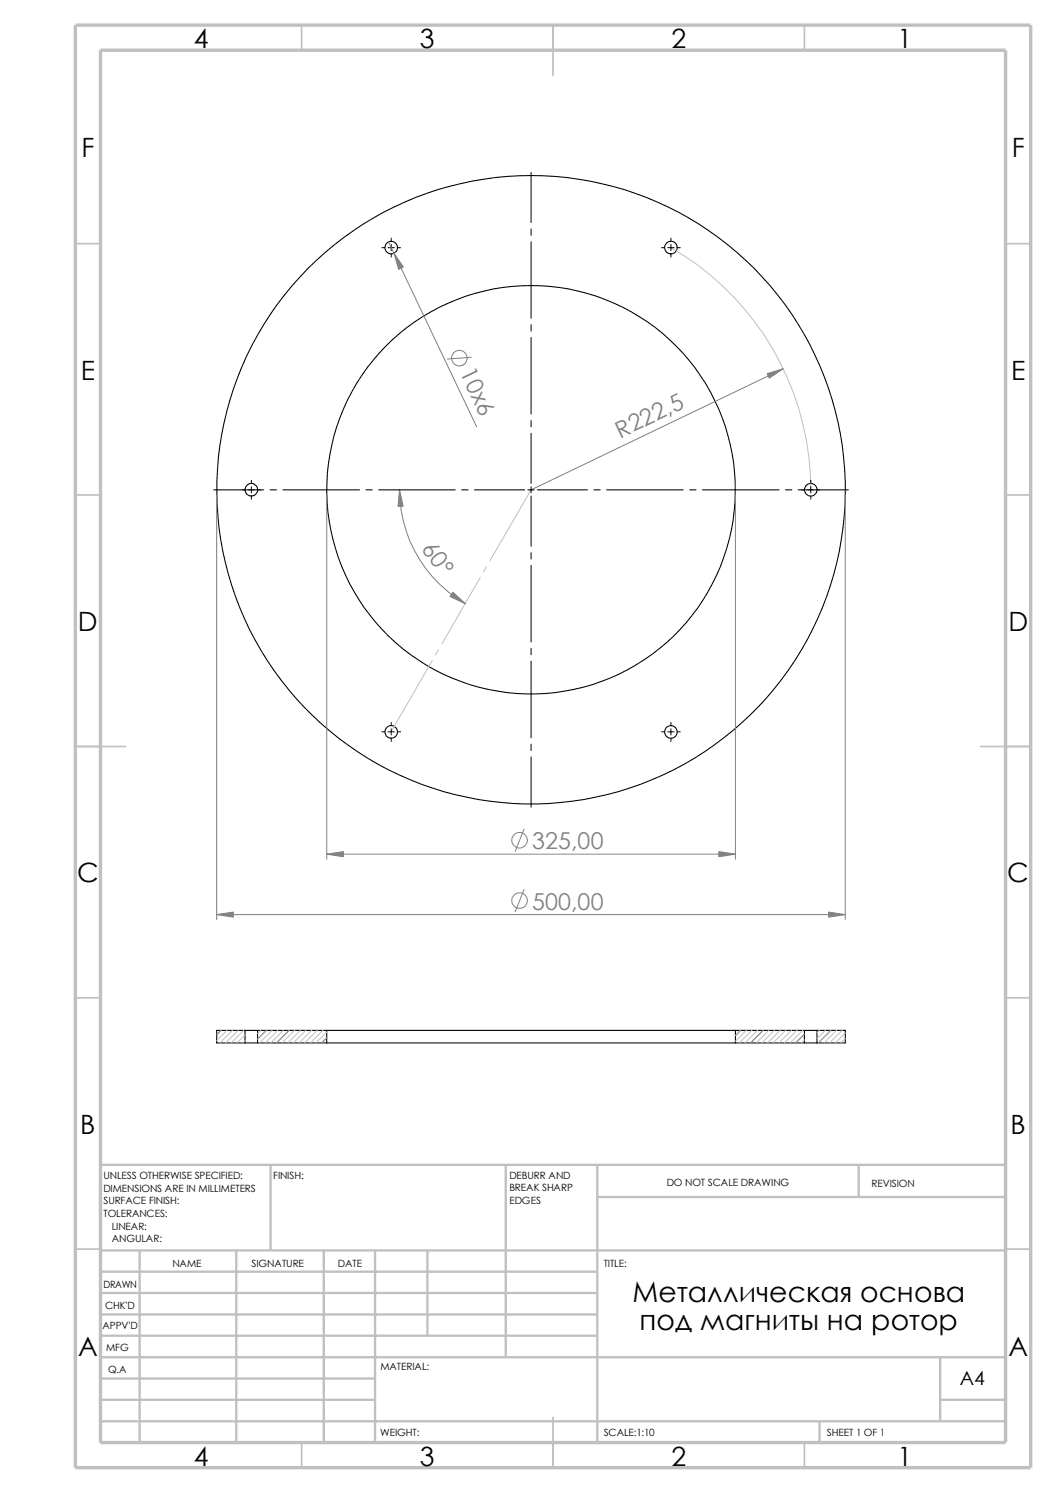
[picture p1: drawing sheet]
<svg xmlns="http://www.w3.org/2000/svg" width="210mm" height="297mm" viewBox="0 0 210 297" stroke-linecap="round" stroke-linejoin="round" font-family="sans-serif">
<g fill="none" stroke="#c0c0c0" stroke-width=".34">
<path d="M60 5v5M110 5v10M160 5v5M15 48.5h5M200 48.5h5M15 98.5h5M200 98.5h5M15 148.5h10M195 148.5h10M15 198.5h5M200 198.5h5M15 248.5h5"/>
<path d="M200 248.5h5M60 287v5M110 282v10M160 287v5"/>
</g>
<g fill="none" stroke="#c0c0c0" stroke-width=".47">
<path d="M53.8 231.7v17.1M100.6 231.7v38.3M118.8 231.7v55.3M118.8 238.1h81.2M170.8 231.7v6.4M200 231.7h-180v55.3M20 248.8h180M20 257.2h98.8M20 253h98.8M27.8 248.8v38.2M47 248.8v38.2M64.4 248.8v38.2"/>
<path d="M74.6 248.8v38.2M85 248.8v16.9M20 265.7h98.8M20 261.5h98.8M20 278.5h54.6M20 274.2h54.6M20 270h180M187 278.5h13M187 270v12.7M20 282.7h180M163 282.7v4.3"/>
</g>
<path d="M15 5h190v287h-190zM20 10h180v277h-180z" fill="none" stroke="#c0c0c0" stroke-width=".68" stroke-linecap="butt"/>
<g fill="none" stroke="#000" stroke-width=".2">
<path d="M105.6 34.3v10M75.9 49.3h.6M77.2 49.3h1.2M77.8 47.4v.6M77.8 48.6v1.3M77.8 50.5v.6M79 49.3h.7M105.6 45.6v1.2M105.6 48.1v15.2M131.6 49.3h.6M132.8 49.3h1.3M133.4 47.4v.6"/>
<path d="M133.4 48.6v1.3M133.4 50.5v.6M134.7 49.3h.6M105.6 64.6v1.3M105.6 67.1v15.3M42.5 97.5h10M50 95.5v.7M50 96.8v1.2M50 98.7v.6M53.7 97.5h1.3M56.3 97.5h15.2M72.8 97.5h1.2"/>
<path d="M75.3 97.5h15.3M91.8 97.5h1.3M94.4 97.5h10M105 97.5h1.3M105.6 83.7v1.2M105.6 86.2v10M105.6 96.8v1.2M105.6 98.7v10M106.8 97.5h10M118.1 97.5h1.3M120.6 97.5h15.3M137.2 97.5h1.2"/>
<path d="M139.7 97.5h15.2M156.2 97.5h1.3M158.7 97.5h10M161.2 95.5v.7M161.2 96.8v1.2M161.2 98.7v.6M105.6 109.9v1.3M105.6 112.5v15.2M105.6 129v1.3M105.6 131.5v15.3M75.9 145.6h.6M77.2 145.6h1.2"/>
<path d="M77.8 143.7v.7M77.8 145v1.2M77.8 146.9v.6M79 145.6h.7M105.6 148v1.3M105.6 150.6v10M131.6 145.6h.6M132.8 145.6h1.3M133.4 143.7v.7M133.4 145v1.2M133.4 146.9v.6M134.7 145.6h.6"/>
<path d="M44 205l-.9 .9M53 205l-1.8 1.7M57.5 205l-2.5 2.5M65 206.5l-1 1M147.3 205l-1 1M151.8 205l-2.5 2.5M160 205.7l-1.8 1.8M165.2 205l-2.5 2.5"/>
</g>
<g fill="none" stroke="#000" stroke-width=".21">
<path d="M48.7 205h-5.6v2.5h5.6M48.7 205v2.5M48.7 207.5h2.5M48.7 205h2.5M51.2 207.5h13.8M51.2 205h13.8M51.2 205v2.5M65 207.5h81.3M65 205h81.3M65 205v2.5M146.3 205v2.5M146.3 207.5h13.7"/>
<path d="M146.3 205h13.7M160 207.5h2.5M160 205h2.5M160 205v2.5M162.5 205h5.6v2.5h-5.6M162.5 205v2.5"/>
<circle cx="77.8" cy="49.3" r="1.25"/>
<circle cx="133.4" cy="49.3" r="1.25"/>
<circle cx="50" cy="97.4" r="1.25"/>
<circle cx="105.6" cy="97.4" r="40.6"/>
<circle cx="105.6" cy="97.4" r="62.5"/>
<circle cx="161.2" cy="97.4" r="1.25"/>
<circle cx="77.8" cy="145.6" r="1.25"/>
<circle cx="133.4" cy="145.6" r="1.25"/>
</g>
<g fill="none" stroke="#c0c0c0" stroke-width=".2">
<path d="M133.4 49.3a55.5 55.5 0 0 1 27.8 48.2M105.6 97.5l-8.2 14.1M95.5 114.9l-7.6 13.2M96.8 112.7l-.7 1.1M86 131.4l-8.2 14.1M87.2 129.2l-.6 1.1M44 205l-.9 .9M45.1 205l-2 2M46.2 205l-2.5 2.5M47.4 205l-2.5 2.5M48.5 205l-2.5 2.5M48.7 205.9l-1.6 1.6"/>
<path d="M48.7 207l-.5 .5M51.9 205l-.7 .6M53 205l-1.8 1.7M54.1 205l-2.5 2.5M55.2 205l-2.5 2.5M56.3 205l-2.5 2.5M57.5 205l-2.5 2.5M58.6 205l-2.5 2.5M59.7 205l-2.5 2.5M60.8 205l-2.5 2.5M62 205l-2.5 2.5M63.1 205l-2.5 2.5"/>
<path d="M64.2 205l-2.5 2.5M65 205.3l-2.2 2.2M65 206.5l-1 1M147.3 205l-1 1M148.4 205l-2.1 2.1M149.5 205l-2.5 2.5M150.7 205l-2.5 2.5M151.8 205l-2.5 2.5M152.9 205l-2.5 2.5M154 205l-2.5 2.5M155.2 205l-2.5 2.5M156.3 205l-2.5 2.5"/>
<path d="M157.4 205l-2.5 2.5M158.5 205l-2.5 2.5M159.6 205l-2.5 2.5M160 205.7l-1.8 1.8M160 206.9l-.6 .6M163 205l-.5 .5M164.1 205l-1.6 1.6M165.2 205l-2.5 2.5M166.4 205l-2.5 2.5M167.5 205l-2.5 2.5M168.1 205.5l-2 2M168.1 206.6l-.9 .9"/>
</g>
<g fill="none" stroke="#808080" stroke-width=".2">
<path d="M77.3 48.1l17.5 36.8M93.7 71.1l-4.7 .3M155.7 73.4l-50.1 24.1M43.1 98.4v84.5M65 98.4v72.5M79.5 97.5a26.2 26.2 0 0 0 13 22.6M146.3 98.4v72.5M168.1 98.4v84.5M65 169.9h81.3M104.2 177l-1.8 4.4M104.2 164.9l-1.8 4.5M43.1 181.9h125"/>
<circle cx="91.3" cy="71.2" r="1.56"/>
<circle cx="103.3" cy="179.2" r="1.57"/>
<circle cx="103.3" cy="167.2" r="1.56"/>
</g>
<g fill="#808080" stroke="#808080" stroke-width=".2">
<path d="M152.6 74.3l3.1-.9-2.7 1.8z"/>
<path d="M79.5 97.5l.7 3.2-1 .1z"/>
<path d="M90.1 117.8l2.4 2.3-3-1.4z"/>
<path d="M43.1 181.9l3.3-.5v1.1z"/>
<path d="M143 169.4l3.3 .5-3.3 .5z"/>
<path d="M164.8 181.4l3.3 .5-3.3 .6z"/>
<path d="M65 169.9l3.3-.5v1z"/>
<path d="M78.4 50.4l1.8 2.7-.9 .5z"/>
</g>
<g font-size="5.6">
<text x="125.8" y="259">Металлическая основа</text>
<text x="127.2" y="264.6">под магниты на ротор</text>
</g>
<g font-size="5.3">
<text x="38.5" y="9.6">4</text>
<text x="83.5" y="9.6">3</text>
<text x="133.5" y="9.6">2</text>
<text x="178.5" y="9.6">1</text>
<text x="16.2" y="31.3">F</text>
<text x="201.2" y="31.3">F</text>
<text x="16" y="75.6">E</text>
<text x="201.1" y="75.6">E</text>
<text x="15.5" y="125.6">D</text>
<text x="200.6" y="125.6">D</text>
<text x="15.3" y="175.6">C</text>
<text x="200.3" y="175.6">C</text>
<text x="16" y="225.6">B</text>
<text x="201" y="225.6">B</text>
<text x="15.5" y="269.8">A</text>
<text x="200.5" y="269.8">A</text>
<text x="38.5" y="291.6">4</text>
<text x="83.5" y="291.6">3</text>
<text x="133.5" y="291.6">2</text>
<text x="178.5" y="291.6">1</text>
</g>
<g font-size="4.6" fill="#808080">
<text x="91.4" y="74" transform="rotate(64 91.4 74)">10х6</text>
<text x="123.3" y="87.3" transform="rotate(-26 123.3 87.3)">R222,5</text>
<text x="83.7" y="109.2" transform="rotate(54 83.7 109.2)">60°</text>
<text x="105.8" y="169">325,00</text>
<text x="105.8" y="180.9">500,00</text>
</g>
<text font-size="3.9" x="190.9" y="275.5">A4</text>
<g font-size="2">
<text x="20.6" y="234.6">UNLESS OTHERWISE SPECIFIED:</text>
<text x="20.6" y="237.1">DIMENSIONS ARE IN MILLIMETERS</text>
<text x="20.6" y="239.6">SURFACE FINISH:</text>
<text x="54.4" y="234.6">FINISH:</text>
<text x="101.3" y="237">BREAK SHARP</text>
<text x="101.3" y="239.5">EDGES</text>
<text x="101.3" y="234.5">DEBURR AND</text>
<text x="132.6" y="236">DO NOT SCALE DRAWING</text>
<text x="173.3" y="236.2">REVISION</text>
<text x="20.6" y="242.1">TOLERANCES:</text>
<text x="22.2" y="244.6">LINEAR:</text>
<text x="22.2" y="247.1">ANGULAR:</text>
<text x="50" y="252">SIGNATURE</text>
<text x="67.2" y="252">DATE</text>
<text x="120.1" y="252">TITLE:</text>
<text x="20.6" y="256.2">DRAWN</text>
<text x="34.3" y="252.1">NAME</text>
<text x="20.9" y="260.4">CHK'D</text>
<text x="20.4" y="264.5">APPV'D</text>
<text x="21.1" y="268.8">MFG</text>
<text x="21.5" y="273.1">Q.A</text>
<text x="75.6" y="272.5">MATERIAL:</text>
<text x="75.6" y="285.6">WEIGHT:</text>
<text x="120.1" y="285.6">SCALE:1:10</text>
<text x="164.5" y="285.6">SHEET 1 OF 1</text>
</g>
</svg>
